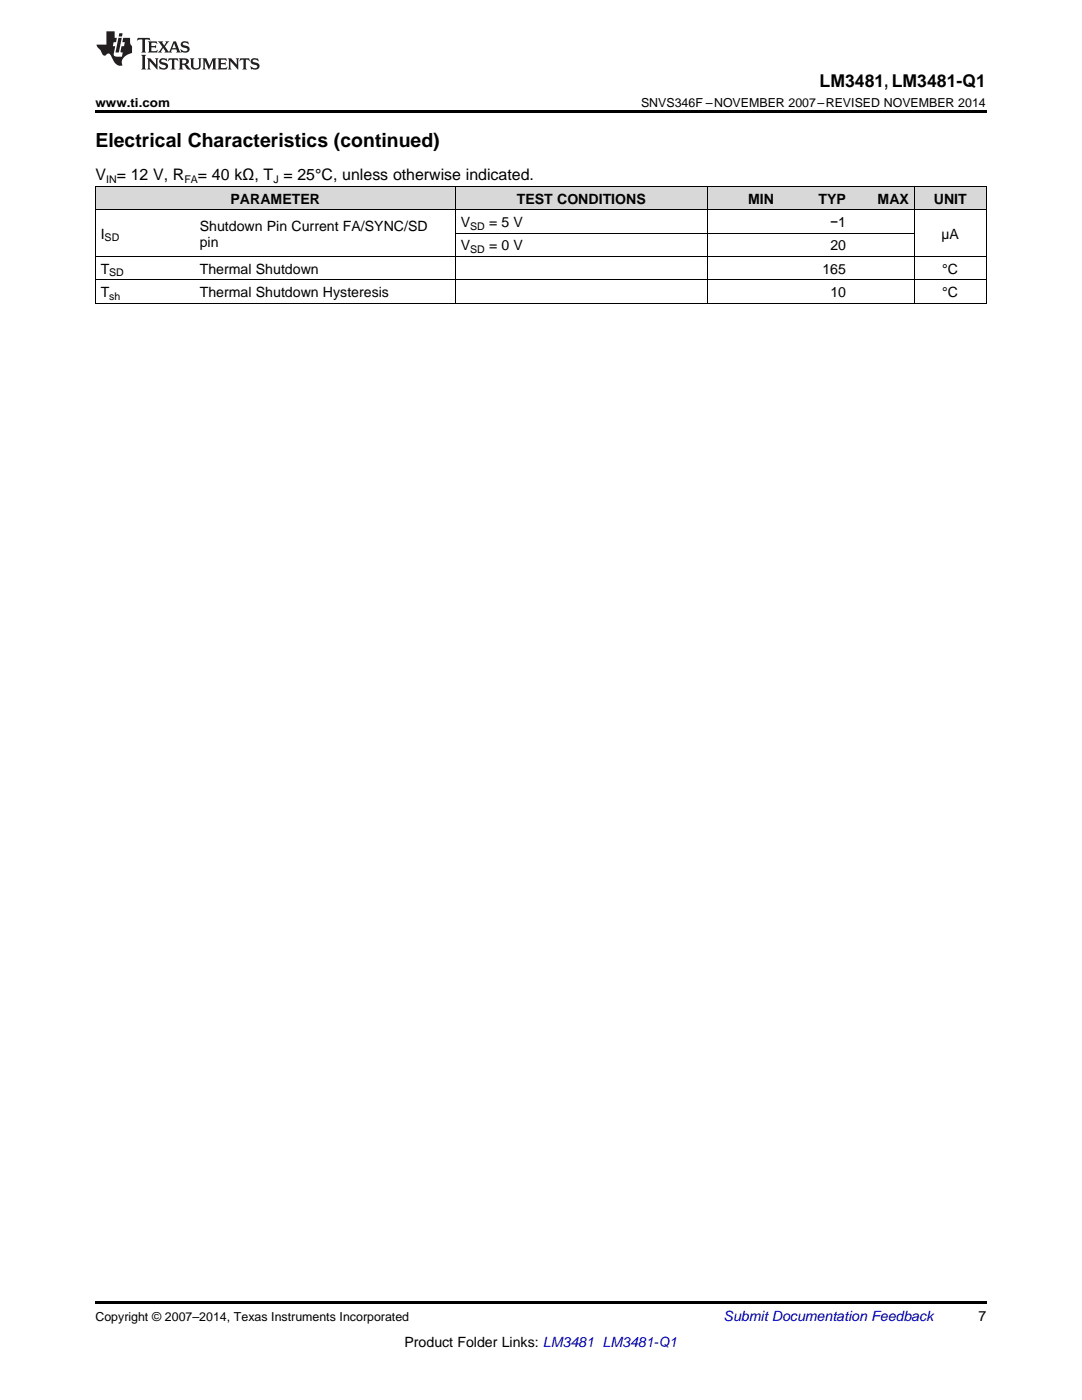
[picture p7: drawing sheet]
<svg xmlns="http://www.w3.org/2000/svg" width="216mm" height="279mm" viewBox="0 0 216 279" stroke-linecap="round" stroke-linejoin="round" font-family="sans-serif">
<g fill="#d8d8d8">
<path d="M19 37.3h19.8v4.6h-19.8z"/>
<path d="M38.8 37.3h52.1v4.6h-52.1z"/>
<path d="M90.9 37.3h50.2v4.6h-50.2z"/>
<path d="M141.1 37.3h14.4v4.6h-14.4z"/>
<path d="M155.5 37.3h14.4v4.6h-14.4z"/>
<path d="M169.9 37.3h12.6v4.6h-12.6z"/>
<path d="M182.5 37.3h14.3v4.6h-14.3z"/>
</g>
<path d="M19 22h177.8v.5h-177.8zM19 259.7h177.8v.5h-177.8z" fill="#000"/>
<path d="M19 37.2h177.8M19.1 37.2v23.3M90.8 37.2v23.3M141.1 37.2v23.3M182.4 37.2v23.3M196.8 37.2v23.3M19 55.8h177.8M19 51.2h177.8M19 41.9h177.8M90.9 46.5h91.6M19 60.5h177.8" fill="none" stroke="#000" stroke-width=".2"/>
<g fill="#231f20">
<path d="M27.5 7.6l-.1 .5 .4-.2h.6v.1v2.1l-.2 .4h1l-.3-.4v-2.1l.1-.1h.5l.5 .2-.2-.5zM29.5 8.3l.2 .3v1.5l-.2 .4h1.8l.2-.6a1.04 1.04 0 0 1-1.3 .2v-.7h.6l.3 .2v-.6l-.3 .2h-.6v-.6l.8-.1 .4 .3-.2-.5zM31.5 8.3l.9 1.1-.9 1.1h.8l-.2-.2 .5-.7 .4 .7-.2 .2h1.5l-.1-.2 .1-.4h.9l.1 .4-.2 .2h1l-.3-.3-.7-1.9h-.5l-.9 2-.8-1 .9-1h-.8l.1 .3-.3 .5-.4-.6 .2-.2zM34.7 8.6l.4 1h-.7zM36.3 8.4a.63 .63 0 0 0-.2 .7 .63 .63 0 0 0 .6 .4l.6 .2 .1 .2a.75 .75 0 0 1-.7 .4 .75 .75 0 0 1-.6-.5l.1 .7 .1-.1a1.11 1.11 0 0 0 1.5-.6 1.13 1.13 0 0 0-1.2-.8l-.1-.4a1.04 1.04 0 0 1 1.2 .2l-.2-.5-.1 .1-.5-.2zM28.2 10.9l.2 .4v2.2l-.2 .4h1l-.3-.4v-2.2l.3-.4zM29.3 11.6l.3 .4v1.5l-.3 .4h.8l-.2-.4v-1.3l1.5 1.7v-1.9l.2-.4h-.7l.2 .4v.9l-1.1-1.3zM32 11.8a.62 .62 0 0 0-.2 .7 .62 .62 0 0 0 .6 .4l.6 .1 .1 .3a.76 .76 0 0 1-.7 .3 .76 .76 0 0 1-.6-.4l.1 .7 .1-.1a1.11 1.11 0 0 0 1.5-.6 1.13 1.13 0 0 0-1.2-.8l-.1-.4a1.04 1.04 0 0 1 1.2 .2l-.2-.6-.1 .1-.5-.1zM33.7 11.6l-.2 .6a.61 .61 0 0 1 .8-.3v1.6l-.2 .4h.9l-.2-.4v-1.6a.63 .63 0 0 1 .8 .3l-.2-.6zM35.6 11.6l.3 .4v1.5l-.3 .4h1l-.2-.2v-.8l.5 .2a.76 .76 0 0 0 1.2 .7l-1-1a.58 .58 0 0 0 .6-.5 .58 .58 0 0 0-.5-.6zM36.4 11.9h.1a.45 .45 0 0 1 .5 .1 .45 .45 0 0 1 .1 .5l-.7 .2zM37.9 11.6l.2 .2a2.17 2.17 0 0 0 .3 1.9 .99 .99 0 0 0 1.6-.6v-1.1l.2-.4h-.7l.2 .2a1.92 1.92 0 0 1-.2 1.8 .6 .6 0 0 1-.9-.5v-1.1l.2-.4zM40.4 11.6l.2 .4v1.5l-.2 .4h.7l-.2-.4v-1.4l.8 1.8 .8-1.8v1.4l-.2 .4h.9l-.2-.4v-1.5l.2-.4h-.8l-.6 1.5-.6-1.5zM43.4 11.6l.2 .4v1.5l-.2 .4h1.8l.2-.6a1.04 1.04 0 0 1-1.3 .1v-.6h.5l.4 .2v-.6l-.4 .2h-.5v-.7h.8l.3 .3-.1-.6zM45.5 11.6l.2 .4v1.5l-.2 .4h.7l-.2-.4v-1.3l1.5 1.7v-1.9l.2-.4h-.7l.2 .4v.9l-1.1-1.3zM47.9 11.6l-.1 .6a.61 .61 0 0 1 .8-.3v1.6l-.3 .4h1l-.3-.4 .1-1.6a.63 .63 0 0 1 .7 .3l-.1-.6zM50.2 11.8a.62 .62 0 0 0-.2 .7 .62 .62 0 0 0 .6 .4l.6 .1 .2 .3a.76 .76 0 0 1-.8 .3 .76 .76 0 0 1-.6-.4l.1 .7 .2-.1a1.11 1.11 0 0 0 1.5-.6 1.13 1.13 0 0 0-1.3-.8l-.1-.4a1.04 1.04 0 0 1 1.2 .2l-.1-.6-.2 .1-.5-.1z"/>
<path d="M21.2 6.3v2.6h-1.9l.1 .4 .7 .9a.91 .91 0 0 0 1 .8 .56 .56 0 0 1 .5-.3 .56 .56 0 0 1 .5 .3l.4 .8a1.53 1.53 0 0 0 1.9 1.2 1.54 1.54 0 0 1 1-2.1l.9-.3v-1.4a1.52 1.52 0 0 1-.3-1.6h-1.4l-.2 .8h.5l-.2 .8h-.4l-.2 1v.2l.4 .1-.2 .8a1.93 1.93 0 0 1-1.6-.3l.3-1.8h-.5l.2-.8h.4l.2-.8h-.4v-1.3zM23.6 7.6l-.6 2.9h.7l.6-2.9zM23.8 6.6l-.1 .7h.6l.2-.7z"/>
</g>
<text font-size="3.9" x="19" y="29.3">Electrical Characteristics (continued)</text>
<text font-size="3.5" x="163.5" y="17.3">LM3481, LM3481-Q1</text>
<g font-size="3.2">
<text x="19" y="36">V = 12 V, R</text>
<text x="39.5" y="36">= 40 kΩ, T = 25°C, unless otherwise indicated.</text>
</g>
<g font-size="2.8">
<text x="46" y="40.6">PARAMETER</text>
<text x="103.1" y="40.6">TEST CONDITIONS</text>
<text x="149.3" y="40.6">MIN</text>
<text x="163.3" y="40.6">TYP</text>
<text x="175.1" y="40.6">MAX</text>
<text x="186.3" y="40.6">UNIT</text>
<text x="20.1" y="47.6">I</text>
<text x="39.9" y="46">Shutdown Pin Current FA/SYNC/SD</text>
<text x="91.9" y="45.3">V</text>
<text x="97.6" y="45.3">= 5 V</text>
<text x="165.6" y="45.3">−1</text>
<text x="187.9" y="47.6">µA</text>
<text x="39.9" y="49.2">pin</text>
<text x="91.9" y="50">V</text>
<text x="97.6" y="50">= 0 V</text>
<text x="165.7" y="50">20</text>
<text x="20.1" y="54.6">T</text>
<text x="20.1" y="59.3">T</text>
<text x="39.9" y="54.6">Thermal Shutdown</text>
<text x="39.9" y="59.3">Thermal Shutdown Hysteresis</text>
<text x="164.1" y="54.6">165</text>
<text x="165.7" y="59.3">10</text>
<text x="188" y="54.6">°C</text>
<text x="188" y="59.3">°C</text>
<text x="195.3" y="263.6">7</text>
<text x="80.7" y="268.9">Product Folder Links: LM3481 LM3481-Q1</text>
</g>
<text font-size="2.8" fill="#0000c8" x="144.4" y="263.6">Submit Documentation Feedback</text>
<g font-size="2.5">
<text x="19" y="21.4">www.ti.com</text>
<text x="127.9" y="21.4">SNVS346F –NOVEMBER 2007–REVISED NOVEMBER 2014</text>
<text x="19" y="263.6">Copyright © 2007–2014, Texas Instruments Incorporated</text>
</g>
<g font-size="2.1">
<text x="21.2" y="36.6">IN</text>
<text x="36.8" y="36.6">FA</text>
<text x="54.5" y="36.6">J</text>
<text x="93.8" y="45.9">SD</text>
<text x="20.9" y="48.2">SD</text>
<text x="93.8" y="50.5">SD</text>
<text x="21.8" y="55.2">SD</text>
<text x="21.8" y="59.8">sh</text>
</g>
</svg>
